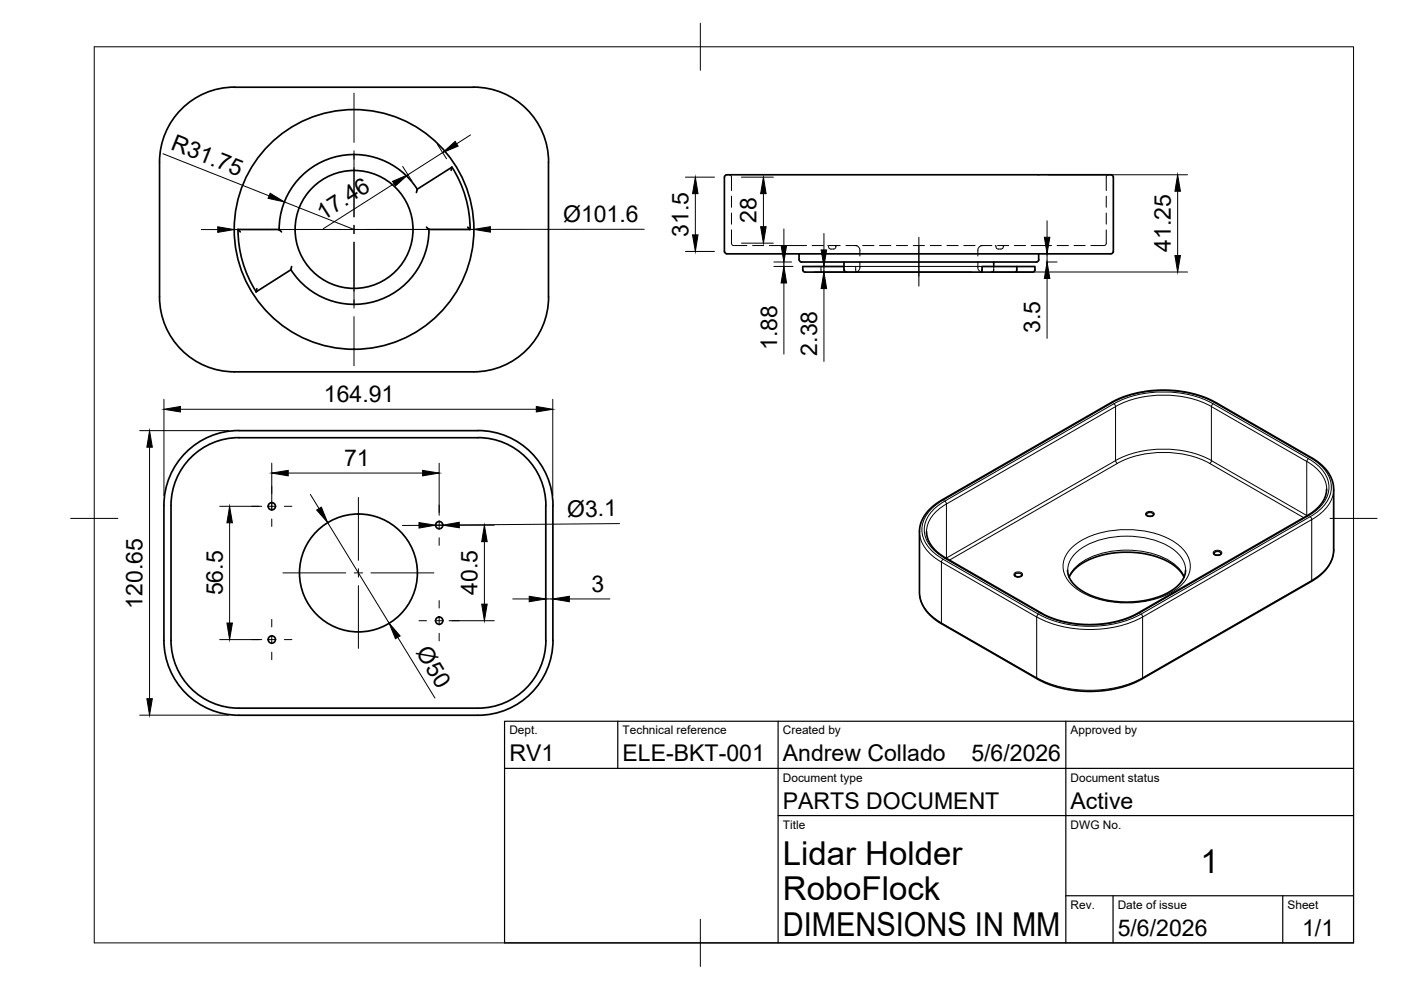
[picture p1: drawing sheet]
<svg xmlns="http://www.w3.org/2000/svg" width="297mm" height="210mm" viewBox="0 0 297 210" stroke-linecap="round" stroke-linejoin="round" font-family="sans-serif">
<!-- layer: Hidden -->
<g fill="none" stroke="#000" stroke-width=".21">
<path d="M154.6 37.1h.2l.3 .4v2.9M235.1 37.1h-.3l-.3 .4v2.9M155.1 48.7l.1 3.2 .3 .2h2.8M155.1 41.6v2.4M155.1 45.2v2.3M159.6 52.1h2.3M163.1 52.1h2.4M166.7 52.1h4.3M172.2 52.1h2.4M174.1 56.5v.9l.1 .3M175.5 52.1h.1a.83 .83 0 0 0 .7 .7 .83 .83 0 0 0 .9-.5l.2-.2M175.8 52.1h2.3"/>
<path d="M178.9 57.2l.2 .4 .4 .1M178.9 56.5h2.5v.9l.2 .3M179.3 52.1h2.4M181.3 52.1a.97 .97 0 0 1 1 1v1.2M182.3 55.5v1.2a1 1 0 0 1-1 1M182.9 52.1h2.4M186.5 52.1h2.4M190.1 52.1h2.3M193.6 52.1h2.4M197.2 52.1h2.4M200.8 52.1h2.4M204.3 52.1h2.4"/>
<path d="M207.3 55.5v1.2a1 1 0 0 0 1 1M207.9 52.1h2.4M208.3 52.1a.97 .97 0 0 0-1 1v1.2M210.2 57.7l.3-.1 .2-.4-.2 .4zM210.7 56.5v.7M211 52.1h.1a.84 .84 0 0 0 .7 .7 .84 .84 0 0 0 .9-.5l.2-.2M211.5 52.1h2.4M215.1 52.1h2.3M218.6 52.1h4.3M224.1 52.1h2.4M227.7 52.1h2.4M234.5 48.7l-.1 3.2-.3 .2h-2.8"/>
<path d="M234.5 41.6v2.4M234.5 45.2v2.3"/>
</g>
<!-- layer: Visible -->
<g fill="none" stroke="#000" stroke-width=".36">
<path d="M49.7 18.5h50.7M49.7 18.5a15.9 15.9 0 0 0-15.9 15.9v28.6a15.9 15.9 0 0 0 15.9 15.8h50.7M100.4 18.5a15.8 15.8 0 0 1 15.9 15.9v28.6a15.9 15.9 0 0 1-15.9 15.8M95.7 36.1l.1-.7-7.3 4.7-.2 .7M95.8 35.4a24.6 24.6 0 0 1 3.9 13.2M153.6 37.6l.1 16a2.37 2.37 0 0 0 1.9 .2h78.4a2.47 2.47 0 0 0 2-.2l.1-16M236.1 37.6a1.23 1.23 0 0 0-1.6-.5h-78.9a2.53 2.53 0 0 0-1.9 .2l-.1 .3M50.4 48.7l.5 .5M50.4 48.7h8.8l.5 .5M50.5 48.6a24.6 24.6 0 0 0 3.8 13.3M61.8 56.5l-.1 .7-7.4 4.7 .2-.7M88.5 40.1a15.9 15.9 0 0 0-17.9-6.7 15.9 15.9 0 0 0-11.4 15.2"/>
<path d="M90.4 48.2l.5 .5h8.8l-.5-.5M91 48.6a15.9 15.9 0 0 1-11.5 15.3 15.9 15.9 0 0 1-17.8-6.7M169.4 53.8v1.3M169.4 55.1l.1 .2a2.4 2.4 0 0 0 1.9 .3h48.3M170.2 56.5h8.7l.1 .9 .5 .3h-8.9l-.4-.3zM178.9 55.6v.9M179.5 57.7h28.5M208.2 56.5h7.4v.9l-.2 .3h-7.4l.2-.3zM210.7 55.6v.9M215.6 56.5h3.8v.7l-.1 .3-.3 .2h-3.6M220.2 53.8v1.5l-.5 .3M50.6 91.3h50.7"/>
<path d="M50.6 91.3a15.9 15.9 0 0 0-15.8 15.9v28.6M101.4 91.3a15.9 15.9 0 0 1 15.8 15.9v28.6M115.7 107.2v28.6M115.7 107.2a14.3 14.3 0 0 0-14.4-14.4h-50.7a14.4 14.4 0 0 0-14.3 14.4v28.6M196.9 108.2l1-1 1.7-1.1 37.1-21.3 3.1-1.2 2.3-.5 3.4-.4 3.7 .1 4.4 .8 3.6 1.5 21 12 2.4 1.9 1.4 1.9 .7 2.1v14.3l-.3 1.4-1 1.7-1.2 1.3-1.8 1.3-36.5 21.1-2.5 1.1-3.8 1-3.4 .4-3.7-.1-4.3-.8-3.7-1.5-20.9-12-1.2-.7-1.7-1.6-1.2-1.8-.5-1.8-.1-13.8 .2-1.1 .4-1.1zM243 109.1l.6 .4 .7-.1 .3-.3M257.3 117.3l.2 .3 .5 .1 .6-.1 .3-.3M281.3 103.7l-.4 1.7-.6 1.2-1.2 1.3-1.7 1.3-36.7 21.1-3.4 1.3-4 .7-3.3 .1-3.2-.3-2.8-.7-2.6-1.1-22-12.7-1.3-1.1-.9-1.1-.6-1.4-.2-1.3M34.8 135.8a15.9 15.9 0 0 0 15.8 15.9h50.7a15.9 15.9 0 0 0 15.9-15.9M36.3 135.8a14.4 14.4 0 0 0 14.3 14.3h50.7a14.4 14.4 0 0 0 14.4-14.3M215.1 121.9l.2 .3 .5 .1 .6-.1 .2-.3M226.4 120.9l.2 1.3 .8 1.4 1.4 1.3 1.6 .9 1.6 .7 2.1 .6 2.4 .4 2 .2 1.8-.1 2.8-.3 2.6-.8 1.7-.7 1.5-.9 1.4-1.3 .8-1.4 .3-1.3"/>
<path d="M226.7 122.4l.6-1 1-1.2 2.5-1.5 3.5-1.1 3.6-.5h2.3l2.7 .3 2.3 .6 1.7 .7 2.5 1.5 1 1.1 .6 1.1"/>
<circle cx="75.1" cy="48.6" r="12.5"/>
<circle cx="75.1" cy="48.6" r="25.4"/>
<circle cx="57.6" cy="107.3" r=".77"/>
<circle cx="93.1" cy="111.3" r=".77"/>
<circle cx="57.6" cy="135.6" r=".77"/>
<circle cx="76" cy="121.5" r="12.5"/>
<circle cx="93.1" cy="131.6" r=".77"/>
</g>
<!-- layer: Visible Narrow -->
<g fill="none" stroke="#000" stroke-width=".21">
<path d="M235.6 85.4h.2M235.8 85.4l-35.9 20.6h-.2M235.8 85.4a24.1 24.1 0 0 1 21.8 0M236.2 85.6l-35.9 20.6M236.5 97.7v-11.5l-35.8 20.7M236.5 97.7l-35.8 20.6M236.5 97.6a22.5 22.5 0 0 1 20.4 0M236.5 97.7l.4 .6M236.9 98.3a21.7 21.7 0 0 1 19.6 0M236.9 98.3l-35.6 20.5M256.5 98.3l19.9 11.5M256.8 97.7l20.3 11.6"/>
<path d="M256.8 86.2l20.3 11.6M256.8 86.2v11.5M256.9 86.2a22.5 22.5 0 0 0-20.4 0l-.3-.6a23.3 23.3 0 0 1 21 0l20.2 11.6M256.9 97.7l-.4 .6M257.2 85.6l-.3 .6M257.6 85.4l20.2 11.6M257.8 85.4h-.2M277.1 97.8v11.5M277.1 97.8l.3-.6a7.6 7.6 0 0 1 4.4 6.1 6.7 6.7 0 0 1-3.2 5.3l-1.2 .8M277.1 97.8a7.3 7.3 0 0 1 4.2 5.9M278 97h-.2a7.8 7.8 0 0 1 4.5 6.3 7 7 0 0 1-3.3 5.5l-1.2 .8 .3 .6a8.1 8.1 0 0 0 4.7-6.5M194.9 112.7a7.4 7.4 0 0 0 3.8 5.9l.9 .6"/>
<path d="M199.6 119.2l20.2 11.6v12.9M199.6 119.2v12.9l20.2 11.6M199.9 118.6l20.3 11.6M200 118.6l-.4 .6M200 106a7.8 7.8 0 0 0-4.5 6.3 7 7 0 0 0 3.3 5.5l1.2 .8M200.3 118.4l20.2 11.6h.3M200.7 106.9v11.4M200.7 118.3l-.4 .1M200.7 106.9a7.3 7.3 0 0 0-4.3 5.8M200.7 106.8l-.4-.6a7.6 7.6 0 0 0-4.3 6.1 6.7 6.7 0 0 0 3.2 5.3l1.1 .7M200.7 118.3v.1M227.3 116.1a18 18 0 0 1 13.1-3.8 16.4 16.4 0 0 1 10.1 3.8 5.1 5.1 0 0 1 0 7.9 18 18 0 0 1-13.1 3.8 16.4 16.4 0 0 1-10.1-3.8 5.1 5.1 0 0 1 0-7.9z"/>
<path d="M243 108.8a1.13 1.13 0 0 1 1.7 .2 1.06 1.06 0 0 1-1.8 0zM243 109.1a.88 .88 0 0 1 1.6 0M243 109.1a.93 .93 0 0 1 1.6 0M243.6 109.5h.4M257.3 117a1.13 1.13 0 0 1 1.8 .2 1.06 1.06 0 0 1-1.9 0zM257.4 117.2l.7-.3a.65 .65 0 0 1 .8 .5 .93 .93 0 0 0-1.5 0zM258 117.7h.3M277.1 109.3l-.1 .1M277.1 109.3h.1M277.2 109.3h.2M277.4 109.4l-35.8 20.6h-.3M277.8 109.6l-35.9 20.6"/>
<path d="M282.8 116.6a7.4 7.4 0 0 1-3.7 5.8l-1 .6-.1 .3M194.9 125.6a7.4 7.4 0 0 0 3.8 5.9l.9 .6 .1 .2M215 121.6a1.13 1.13 0 0 1 1.8 .2 1.06 1.06 0 0 1-1.8 0zM215.1 121.9a.88 .88 0 0 1 1.6 0M215.1 121.9a.93 .93 0 0 1 1.6 0M215.7 122.3h.4M220 130.4l.2-.2a24.1 24.1 0 0 0 21.7 0l.4 .6a24.9 24.9 0 0 1-22.5 0zM220.5 130a23.3 23.3 0 0 0 21.1 0M226.4 120.9a6 6 0 0 1 3.1-4.8 19.2 19.2 0 0 1 18.7 0 6 6 0 0 1 3.2 4.8M226.7 122.3a9.6 9.6 0 0 1 6.7-4.9 19.1 19.1 0 0 1 15.3 2 6.7 6.7 0 0 1 2.4 2.9M242.3 130.8l35.8-20.6v12.9l-35.8 20.6zM219.8 143.7a24.9 24.9 0 0 0 22.5 0l-.1 .2"/>
<path d="M219.8 143.7l.1 .2"/>
</g>
<!-- layer: BORDER -->
<path d="M20 9.9h267v190h-267zM148.5 4.9v10M15 109.9h10M282 109.9h10M148.5 194.9v10" fill="none" stroke="#000" stroke-width=".21"/>
<!-- layer: TITLEBLOCK -->
<path d="M107 152.9h180v47h-180zM131 152.9v10M165 152.9v47M226 152.9v47M107 162.9h180M165 172.9h122M226 189.9h61M236 189.9v10M272 189.9v10" fill="none" stroke="#000" stroke-width=".25"/>
<!-- layer: Smart Centers -->
<g fill="none" stroke="#000" stroke-width=".21">
<path d="M75.1 19.8v10.4M75.1 32v14M46.2 48.7h10.4M58.4 48.7h14M74.2 48.7h1.7M75.1 47.8v1.7M75.1 51.3v14M77.7 48.7h14M93.5 48.7h10.5M194.8 50.3v10.4M75.1 67.1v10.4M53.3 107.4h1.6"/>
<path d="M56.7 107.4h1.8M57.6 103.1v1.6M57.6 106.5v1.7M57.6 110v1.6M60.3 107.4h1.6M76 105.5v13.3M88.8 111.4h1.6M92.2 111.4h1.8M93.1 107.1v1.6M93.1 110.5v1.7M93.1 114v1.6M95.8 111.4h1.6"/>
<path d="M53.3 135.6h1.6M56.7 135.6h1.8M57.6 131.3v1.6M57.6 134.7v1.8M57.6 138.3v1.6M60 121.5h13.3M60.3 135.6h1.6M75.1 121.5h1.8M76 120.6v1.8M76 124.2v13.3M78.7 121.5h13.3M88.8 131.6h1.6"/>
<path d="M92.2 131.6h1.8M93.1 127.3v1.6M93.1 130.7v1.8M93.1 134.3v1.6M95.8 131.6h1.6"/>
</g>
<!-- layer: FD_Dimensions -->
<g fill="none" stroke="#000" stroke-width=".21">
<path d="M34.5 32.6l22.5 8.9M83.5 38.9l-14.9 9.6M85.4 35.3l1.9 3M92.7 30.6l2 3.1M93.9 32.4l-7.4 4.7M99.8 28.6l-3 1.9M145.3 37.6h6.2M157.2 37.6h6.8M222.3 37.1h29.5M42.7 48.7h3.5M60.3 42.8l14.8 5.9M100.5 48.6l-50.8 .1"/>
<path d="M136.6 48.6h-32.6M145.3 53.3h6.2M147.4 41.1v8.7M157.2 51.6h6.8M161.9 41.1v7M164.1 55.6h3.7M164.1 56.5h4M166.2 48.5v3.6M166.2 55.6v.9M172.6 56.5h37.5M172.6 57.7h33.4M174.7 49.5v3.5"/>
<path d="M174.7 56.5v1.2M210.1 57.7h41.7M221.8 55.6h2.3M222 46.8v3.5M222 53.8v1.8M222 59v12.7M249.7 40.5v13.7M166.2 60v15.1M174.7 61.2v15.4M29.6 91.3h18.9M31.7 94.8v53.3M34.8 84.7v20.4"/>
<path d="M38.2 86.8h75.5M57.6 98.2v9.7M93.1 98.2v11.1M117.2 84.7v20.4M46.6 107.4h8.9M48.7 110.8v21.3M61.1 100.3h28.5M65.8 104.8l1.8 3M69.5 110.8l13 21.3M88.8 111.4h-3.5M92.3 111.4h1.6M95.2 111.4h9.6"/>
<path d="M102.7 114.8v13.3M131.4 111l-34 .3M46.6 135.6h8.9M84.3 135.1l7.9 12.9M95.2 131.6h9.6M108.7 127h3.5M115.7 127h1.5M120.7 127h8.6M29.6 151.6h18.9"/>
</g>
<g fill="#000" stroke="#000" stroke-width=".21">
<path d="M83.2 38.5l3.3-1.4-2.6 2.3zM93.9 32.4l2.6-2.4 .6 1zM46.2 48.1l3.5 .6-3.5 .6zM57.3 41l3 1.8-3.5-.7zM100.5 48.6l3.5-.5v1.1zM146.8 49.8h1.2l-.6 3.5zM147.4 37.6l.6 3.5h-1.2zM161.3 48.1h1.1l-.5 3.5zM161.9 37.6l.5 3.5h-1.1zM165.6 52.1h1.2l-.6 3.5zM174.1 53h1.2l-.6 3.5zM221.4 50.3h1.2l-.6 3.5z"/>
<path d="M222 55.6l.6 3.4h-1.2zM249.1 54.2h1.2l-.6 3.5zM249.7 37.1l.6 3.4h-1.2zM166.2 56.5l.6 3.5h-1.2zM174.7 57.7l.6 3.5h-1.2zM31.7 91.3l.6 3.5h-1.2zM34.8 86.8l3.4-.6v1.1zM57.6 100.3l3.5-.6v1.2zM89.6 99.7l3.5 .6-3.5 .6zM113.7 86.2l3.5 .6-3.5 .5zM48.7 107.4l.6 3.4h-1.2zM67.1 108.1l1-.6 1.4 3.3z"/>
<path d="M88.8 110.8l3.5 .6-3.5 .6zM93.9 111.4l3.5-.7v1.2zM102.7 111.4l.6 3.4h-1.2zM48.1 132.1h1.2l-.6 3.5zM82.5 132.1l2.3 2.7-1 .6zM102.1 128.1h1.2l-.6 3.5zM112.2 126.4l3.5 .6-3.5 .6zM117.2 127l3.5-.6v1.2zM31.1 148.1h1.2l-.6 3.5z"/>
</g>
<g font-size="7">
<text x="166" y="183.4">Lidar Holder</text>
<text x="254.5" y="185.2">1</text>
<text x="166" y="190.9">RoboFlock</text>
<text x="166" y="198.4">DIMENSIONS IN MM</text>
</g>
<g font-size="4.9">
<text x="36" y="31.6" transform="rotate(22 36 31.6)">R31.75</text>
<text x="68.5" y="46.8" transform="rotate(-33 68.5 46.8)">17.46</text>
<text x="119.4" y="47.1">Ø101.6</text>
<text x="160.4" y="47.2" transform="rotate(-90 160.4 47.2)">28</text>
<text x="146" y="50.2" transform="rotate(-90 146 50.2)">31.5</text>
<text x="248.2" y="53.4" transform="rotate(-90 248.2 53.4)">41.25</text>
<text x="220.5" y="70.6" transform="rotate(-90 220.5 70.6)">3.5</text>
<text x="164.7" y="74.2" transform="rotate(-90 164.7 74.2)">1.88</text>
<text x="173.2" y="75.4" transform="rotate(-90 173.2 75.4)">2.38</text>
<text x="68.7" y="85.3">164.91</text>
<text x="73" y="98.9">71</text>
<text x="120.2" y="109.6" transform="rotate(-1 120.2 109.6)">Ø3.1</text>
<text x="125.4" y="125.5">3</text>
<text x="30.2" y="129.1" transform="rotate(-90 30.2 129.1)">120.65</text>
<text x="47.2" y="126.2" transform="rotate(-90 47.2 126.2)">56.5</text>
<text x="101.2" y="126.2" transform="rotate(-90 101.2 126.2)">40.5</text>
<text x="88.1" y="138.3" transform="rotate(58 88.1 138.3)">Ø50</text>
<text x="108" y="161.4">RV1</text>
<text x="132" y="161.4">ELE-BKT-001</text>
<text x="166" y="161.4">Andrew Collado</text>
<text x="206" y="161.4">5/6/2026</text>
<text x="166" y="171.4">PARTS DOCUMENT</text>
<text x="227" y="171.4">Active</text>
<text x="237" y="198.4">5/6/2026</text>
<text x="276.1" y="198.6">1/1</text>
</g>
<g font-size="2.5">
<text x="108" y="155.7">Dept.</text>
<text x="132" y="155.7">Technical reference</text>
<text x="166" y="155.7">Created by</text>
<text x="227" y="155.7">Approved by</text>
<text x="166" y="165.7">Document type</text>
<text x="227" y="165.7">Document status</text>
<text x="166" y="175.7">Title</text>
<text x="227" y="175.7">DWG No.</text>
<text x="227" y="192.7">Rev.</text>
<text x="237" y="192.7">Date of issue</text>
<text x="273" y="192.7">Sheet</text>
</g>
</svg>
